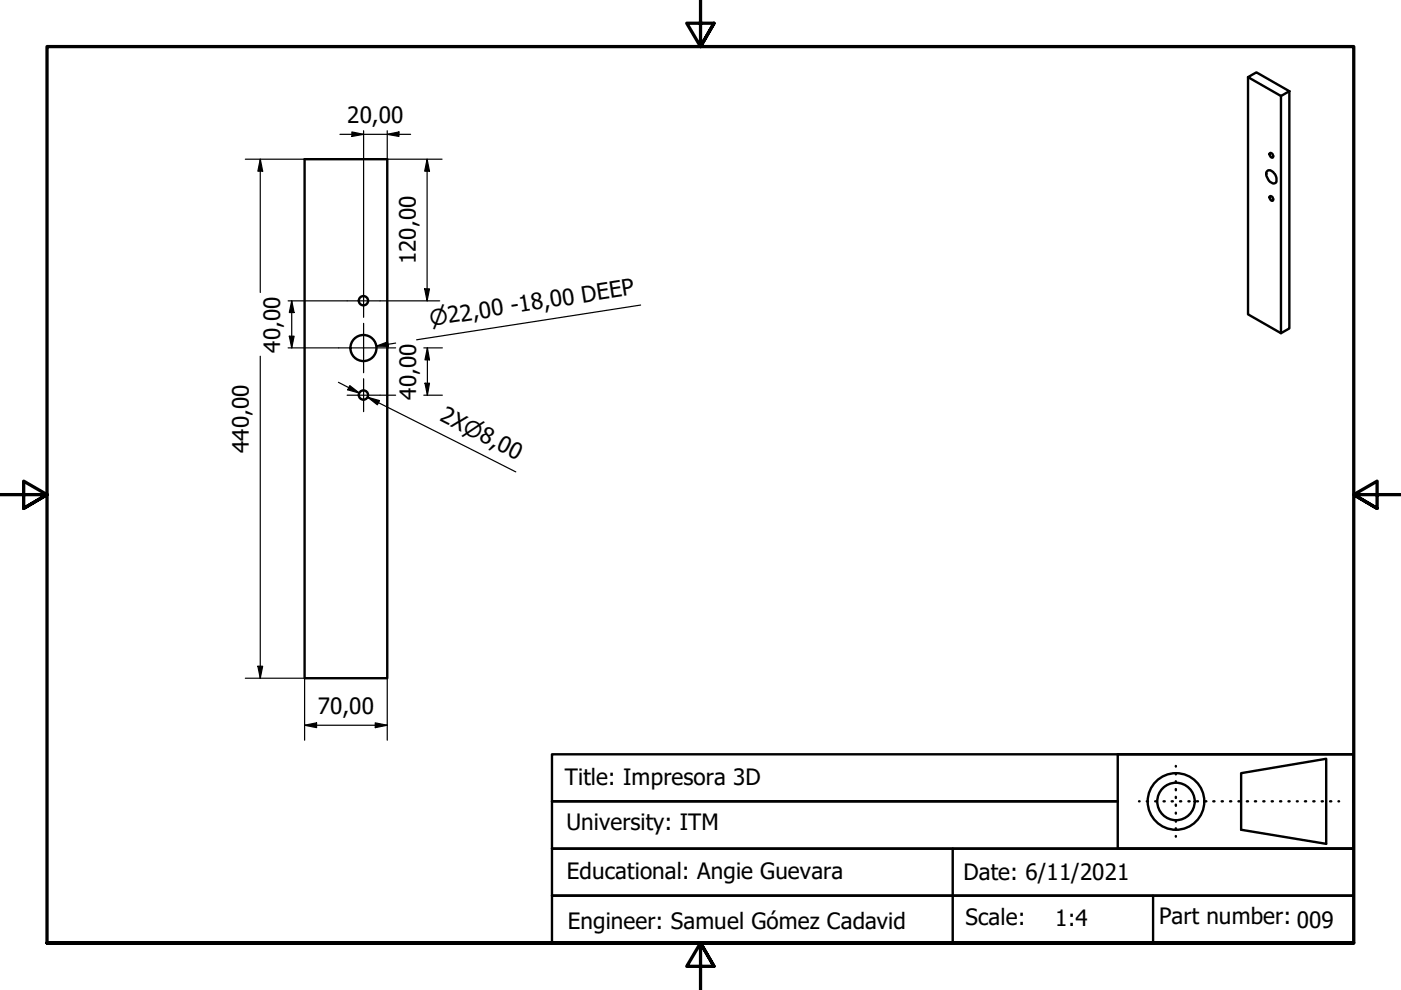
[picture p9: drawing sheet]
<svg xmlns="http://www.w3.org/2000/svg" width="297mm" height="210mm" viewBox="0 0 297 210" stroke-linecap="round" stroke-linejoin="round" font-family="sans-serif">
<!-- layer: Visible (ISO) -->
<g fill="none" stroke="#000" stroke-width=".51">
<path d="M264.6 16.4l1.8-1.1 7 4-1.8 1.1zM264.6 16.4v50.2l7 4 1.8-1v-50.3M64.6 33.8h17.5v110h-17.5zM268.5 36.4a.92 .92 0 0 1 1.6 .3 1.7 1.7 0 0 1 .3 2.1 1.46 1.46 0 0 1-1.7-1.2l-.2-.5zM269.2 32.5a.59 .59 0 0 1 .7 .3 .59 .59 0 0 1-.1 .6 .73 .73 0 0 1-.6-.9zM271.6 20.4v50.2M269.2 41.7a.51 .51 0 0 1 .7 .2 .51 .51 0 0 1-.2 .7l-.5-.5z"/>
<circle cx="77.1" cy="63.8" r=".98"/>
<circle cx="77.1" cy="73.8" r="2.76"/>
<circle cx="77.1" cy="83.8" r=".98"/>
</g>
<!-- layer: Border (ISO) -->
<path d="M148.5 -.1v10l-2.9-5h5.8l-2.9 5 2.9-5M0 104.9h10l-5-2.9v5.8l5-2.9-5 2.9M297 104.9h-10l5-2.9v5.8l-5-2.9 5 2.9M10 199.9v-190h277v190h-277h277M151.4 204.9l-2.9-5 2.9 5h-5.8l2.9-5v10" fill="none" stroke="#000" stroke-width=".7"/>
<!-- layer: Title (ISO) -->
<g fill="none" stroke="#000" stroke-width=".51">
<path d="M117 159.9h170v20h-170v10h170v10h-170v-10h170v-10h-170v-10h120h-120zM237 159.9h50v20h-50zM202 179.9v20M241.5 169.9h.1M243.1 169.9h.3M244.9 169.9h.3M246.7 169.9h.3M248.4 169.9h.3M249.3 162.4v.1M249.3 163.9v.3M249.3 165.6v.2M249.3 167.3v.2"/>
<path d="M249.3 168.9v.3M249.3 170.6v.3M249.3 172.3v.2M249.3 174v.2M249.3 175.6v.3M249.3 177.3v.1M250.2 169.9h.2M252 169.9h.2M253.7 169.9h.3M255.5 169.9h.3M257.2 169.9h.3M259 169.9h.3"/>
<path d="M260.8 169.9h.2M262.6 169.9h.2M263.1 163.9l18.1-3v18l-18.1-3zM264.4 169.9h.2M266.1 169.9h.2M267.8 169.9h.3M269.6 169.9h.3M271.4 169.9h.3M273.2 169.9h.2M275 169.9h.1M276.7 169.9h.2M278.4 169.9h.3"/>
<path d="M280.2 169.9h.3M282 169.9h.3M283.8 169.9h.1M244.5 189.9v10"/>
<circle cx="249.3" cy="169.9" r="6"/>
<circle cx="249.3" cy="169.9" r="4"/>
</g>
<!-- layer: Dimension (ISO) -->
<g fill="none" stroke="#000" stroke-width=".25">
<path d="M52 33.8h12.6M55.2 33.8l.5 2.5h-1zM55.2 33.8v28.2M72.1 28.5h15M74.6 28l2.5 .5-2.5 .4zM77.1 27.7v32.6M82.1 28.5l2.5-.5v.9zM82.1 27.7v6.1h11.6M90.6 33.8l.5 2.5h-1.1zM90.6 33.8v30M55.2 75.5v68.3M61.1 63.8h12.5"/>
<path d="M61.1 73.8h10.7M61.3 71.3h1.1l-.6 2.5zM61.8 63.8l.6 2.5h-1.1zM61.8 63.8v10M80.6 63.8h12.6M82.4 73.8h1.5M89.9 73.8h3.9M90 61.2h1.1l-.5 2.6zM90.6 73.8l.5 2.5h-1zM90.6 73.8v10M71.8 81.1l4.4 2.2M74.2 81.8l2 1.5-2.5-.7z"/>
<path d="M78 84.2l2.5 .7-.5 .9zM80.2 85.4l-2.2-1.2 31.3 15.8M80.6 83.8h3.3M89.9 83.8h3.9M90.1 81.3h1l-.5 2.5zM52 143.8h12.6v13.1M54.7 141.3h1l-.5 2.5zM64.6 153.8l2.5-.5v1zM64.6 153.8h17.5M79.6 153.3l2.5 .5-2.5 .5zM82.1 143.8v13.1"/>
</g>
<g fill="#000">
<path d="M55.2 33.8l.5 2.5h-1z" fill-rule="evenodd"/>
<path d="M74.6 28l2.5 .5-2.5 .4z" fill-rule="evenodd"/>
<path d="M82.1 28.5l2.5-.5v.9z" fill-rule="evenodd"/>
<path d="M90.6 33.8l.5 2.5h-1.1z" fill-rule="evenodd"/>
<path d="M61.3 71.3h1.1l-.6 2.5z" fill-rule="evenodd"/>
<path d="M61.8 63.8l.6 2.5h-1.1z" fill-rule="evenodd"/>
<path d="M90 61.2h1.1l-.5 2.6z" fill-rule="evenodd"/>
<path d="M90.6 73.8l.5 2.5h-1z" fill-rule="evenodd"/>
<path d="M74.2 81.8l2 1.5-2.5-.7z" fill-rule="evenodd"/>
<path d="M78 84.2l2.5 .7-.5 .9z" fill-rule="evenodd"/>
<path d="M90.1 81.3h1l-.5 2.5z" fill-rule="evenodd"/>
<path d="M54.7 141.3h1l-.5 2.5z" fill-rule="evenodd"/>
<path d="M64.6 153.8l2.5-.5v1z" fill-rule="evenodd"/>
<path d="M79.6 153.3l2.5 .5-2.5 .5z" fill-rule="evenodd"/>
</g>
<!-- layer: Center Mark (ISO) -->
<path d="M71.8 73.8h10.6M73.6 63.8h7M77.1 68.6v10.4M77.1 60.3v7M73.6 83.8h7M77.1 80.3v7" fill="none" stroke="#000" stroke-width=".25"/>
<!-- layer: Symbol (ISO) -->
<path d="M79.8 73.4l2.4-.9 .2 .9zM83.9 72.7l-4.1 .7M135.8 64.7l-47.5 7.3" fill="none" stroke="#000" stroke-width=".25"/>
<path d="M79.8 73.4l2.4-.9 .2 .9z" fill-rule="evenodd" fill="#000"/>
<g font-size="4.8">
<text x="73.6" y="26.1">20,00</text>
<text x="88.1" y="56" transform="rotate(-90 88.1 56)">120,00</text>
<text x="59.4" y="74.8" transform="rotate(-90 59.4 74.8)">40,00</text>
<text x="88.2" y="84.7" transform="rotate(-90 88.2 84.7)">40,00</text>
<text x="93" y="89.1" transform="rotate(27 93 89.1)">2X⌀8,00</text>
<text x="52.8" y="96" transform="rotate(-90 52.8 96)">440,00</text>
<text x="67.4" y="151.4">70,00</text>
<text x="119.8" y="166.5">Title: Impresora 3D</text>
<text x="120.1" y="176">University: ITM</text>
<text x="120.2" y="186.3">Educational: Angie Guevara</text>
<text x="204.3" y="186.6">Date: 6/11/2021</text>
<text x="120.4" y="196.9">Engineer: Samuel Gómez Cadavid</text>
<text x="204.7" y="196.1">Scale:</text>
<text x="223.7" y="196.3">1:4</text>
<text x="245.7" y="195.9">Part number: 009</text>
</g>
<text font-size="4.6" x="91.3" y="69.1" transform="rotate(-9 91.3 69.1)">⌀22,00 -18,00 DEEP</text>
</svg>
